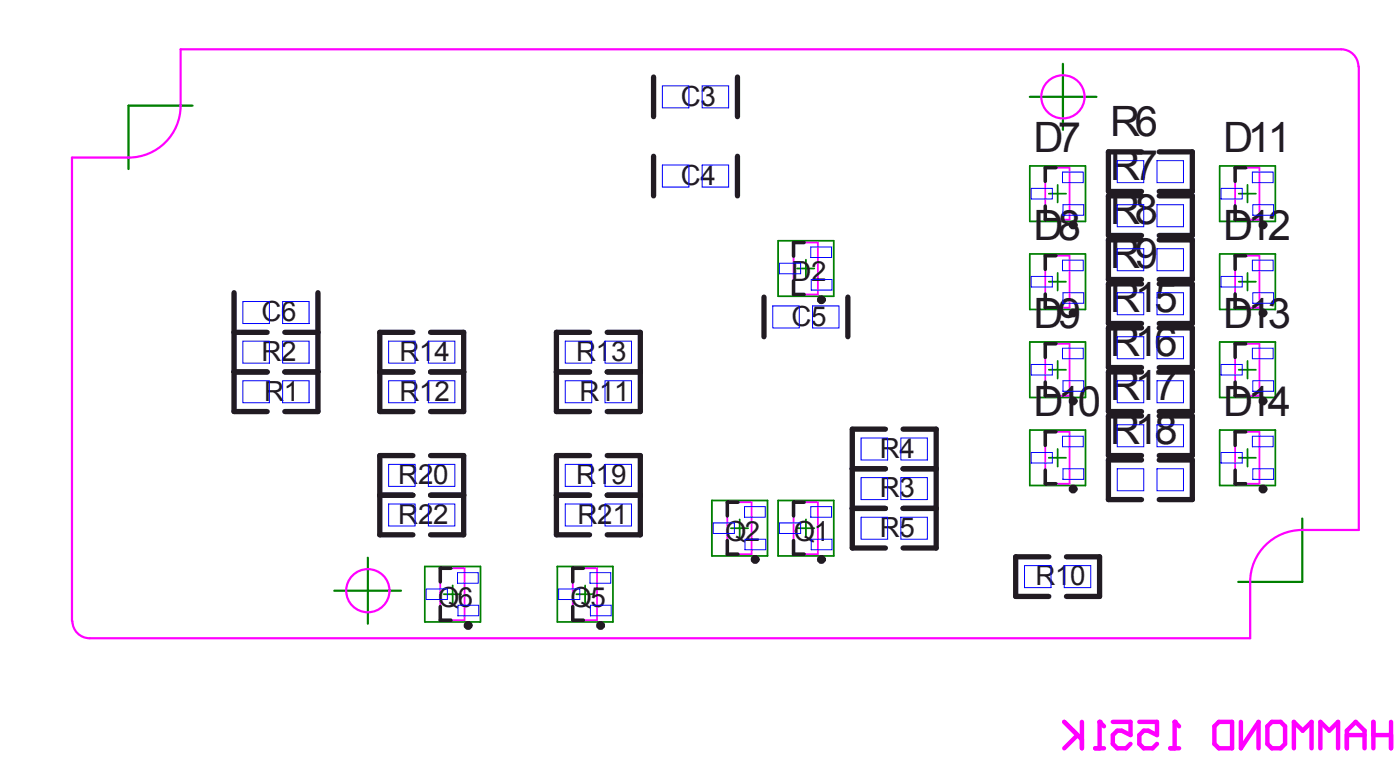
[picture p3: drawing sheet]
<svg xmlns="http://www.w3.org/2000/svg" width="80mm" height="43mm" viewBox="0 0 80 43" stroke-linecap="round" stroke-linejoin="round" font-family="sans-serif">
<g fill="none" stroke="#008000" stroke-width=".1">
<path d="M44.5 13.8h3.2v3.1h-3.2zM45.6 15.4h1M46.1 14.8v1.1M58.9 9.5h3.2v3.2h-3.2zM58.9 14.5h3.2v3.2h-3.2zM58.9 19.6h3.2v3.1h-3.2zM60 16.1h1M60 11.1h1M60.5 10.6v1M60.5 15.6v1M69.8 9.5h3.2v3.2h-3.2zM69.8 14.5h3.2v3.2h-3.2z"/>
<path d="M69.8 19.6h3.2v3.1h-3.2zM70.9 16.1h.9M70.9 11.1h.9M71.4 10.6v1M71.4 15.6v1M24.3 32.4h3.2v3.2h-3.2zM25.4 34h1M25.9 33.5v1M31.9 32.4h3.2v3.2h-3.2zM33 34h.9M33.5 33.5v1M40.7 28.6h3.2v3.2h-3.2z"/>
<path d="M41.8 30.2h1M42.3 29.7v1M44.5 28.6h3.2v3.2h-3.2zM45.6 30.2h1M46.1 29.7v1M58.9 24.6h3.2v3.2h-3.2zM60 26.2h1M60 21.1h1M60.5 20.6v1M60.5 25.7v1M69.8 24.6h3.2v3.2h-3.2zM70.9 26.2h.9"/>
<path d="M70.9 21.1h.9M71.4 20.6v1M71.4 25.7v1"/>
</g>
<g fill="none" stroke="#f0f" stroke-width=".1">
<path d="M45.4 13.9h1.4v2.9h-1.4zM59.8 19.7h1.4v2.9h-1.4zM59.8 14.6h1.4v3h-1.4zM59.8 9.6h1.4v3h-1.4zM70.7 19.7h1.3v2.9h-1.3zM70.7 14.6h1.3v3h-1.3zM70.7 9.6h1.3v3h-1.3zM25.2 32.5h1.4v3h-1.4zM32.8 32.5h1.4v3h-1.4zM41.6 28.7h1.4v3h-1.4zM45.4 28.7h1.4v3h-1.4zM59.8 24.7h1.4v3h-1.4z"/>
<path d="M70.7 24.7h1.3v3h-1.3z"/>
</g>
<path d="M11 6h-3.6v3.7M58.9 5.5h3.8M60.8 3.6v3.8M19.1 33.8h3.8M21 31.9v3.8M74.5 29.6v3.7h-3.7" fill="none" stroke="#008000" stroke-width=".13"/>
<g fill="none" stroke="#f0f" stroke-width=".13">
<path d="M77.7 3.8a.98 .98 0 0 0-1-1h-66.4v3.2a2.97 2.97 0 0 1-2.9 3h-3.3v26.5M77.7 3.8v26.5h-3.2a2.98 2.98 0 0 0-3 3v3.2h-66.4a.98 .98 0 0 1-1-1"/>
<circle cx="60.8" cy="5.5" r="1.24"/>
<circle cx="21" cy="33.8" r="1.24"/>
</g>
<g fill="none" stroke="#f0f" stroke-width=".25">
<path d="M60.9 41.3l1 1M61.6 42l-.7 .8M61.9 41.3v1.5M62.6 42.8h.5M62.9 41.3h.1M62.9 41.3v1.5M62.9 41.3l.2 .2M63.7 41.3h1v.7l-.5-.2h-.3l-.2 .2v.5l.2 .3h.5l.3-.3M65.2 41.3h1v.7l-.5-.2h-.3l-.2 .2v.5l.2 .3h.5l.3-.3M66.9 42.8h.5M67.2 41.3h.1M67.2 41.3v1.5"/>
<path d="M67.2 41.3l.2 .2M69.5 41.5l.2-.2h.8v1.5h-.8l-.2-.3zM71 41.3v1.5l1-1.5v1.5M72.5 41.5l.2-.2h.6l.2 .2v1l-.2 .3h-.6l-.2-.3zM74 42.8v-1.5l.5 .5 .5-.5v1.5M75.5 42.8v-1.5l.5 .5 .5-.5v1.5M77 42h1.1M77 42.8v-1l.5-.5 .6 .5v1M78.6 42h1M78.6 41.3v1.5M79.6 41.3v1.5"/>
</g>
<g fill="none" stroke="#211b22" stroke-width=".2">
<path d="M45.4 16.1v.7h.6M46 13.9h-.6v.7M59.8 11.8v.8h.6M59.8 16.8v.8h.6M60.4 9.6h-.6v.8M60.4 14.6h-.6v.8M60.4 19.7h-.6v.7M70.7 16.8v.8h.6M70.7 11.8v.8h.6M71.3 19.7h-.6v.7M71.3 14.6h-.6v.8M71.3 9.6h-.6v.8"/>
<path d="M25.2 34.7v.8h.6M25.8 32.5h-.6v.8M32.8 34.7v.8h.6M33.4 32.5h-.6v.8M41.6 30.9v.8h.6M42.2 28.7h-.6v.8M45.4 30.9v.8h.6M46 28.7h-.6v.8M59.8 26.9v.8h.6M59.8 21.8v.8h.6M60.4 24.7h-.6v.8M70.7 26.9v.8h.6"/>
<path d="M70.7 21.8v.8h.6M71.3 24.7h-.6v.8"/>
</g>
<g fill="none" stroke="#211b22" stroke-width=".3">
<path d="M13.4 16.7v6.8h1.9M13.4 19h1.9M16.3 19h1.9M18.2 16.7v6.8h-1.9M23.6 19h-1.9v4.5h1.9M24.6 19h1.9v4.5h-1.9M33.7 19h-1.9v4.5h1.9M34.7 19h1.9v4.5h-1.9M37.4 4.4v2.3M37.4 8.9v2.3M42.2 4.4v2.3M42.2 8.9v2.3"/>
<path d="M43.7 17v2.3M48.5 17v2.3M65.3 8.7h-1.9v2.2h1.9M65.3 11.2h-1.9v2.3h1.9M65.3 13.7h-1.9v2.3h1.9M65.3 16.2h-1.9v2.3h1.9M65.3 18.7h-1.9v2.3h1.9M66.3 8.7h1.9v2.2h-1.9M66.3 11.2h1.9v2.3h-1.9M66.3 13.7h1.9v2.3h-1.9M66.3 16.2h1.9v2.3h-1.9M66.3 18.7h1.9v2.3h-1.9"/>
<path d="M13.4 21.3h1.9M16.3 21.3h1.9M21.7 28.3h1.9M21.7 21.3h1.9M23.6 26h-1.9v4.6h1.9M24.6 26h1.9v4.6h-1.9M24.6 28.3h1.9M24.6 21.3h1.9M31.8 28.3h1.9M31.8 21.3h1.9M33.7 26h-1.9v4.6h1.9M34.7 26h1.9v4.6h-1.9"/>
<path d="M34.7 28.3h1.9M34.7 21.3h1.9M48.8 29.1h1.8M48.8 26.8h1.8M50.6 24.5h-1.8v6.8h1.8M51.7 24.5h1.9v6.8h-1.9M51.7 29.1h1.9M51.7 26.8h1.9M60 31.8h-1.9v2.3h1.9M61 31.8h1.9v2.3h-1.9M65.3 21.3h-1.9v2.2h1.9M65.3 23.8h-1.9v2.2h1.9"/>
<path d="M65.3 26.3h-1.9v2.3h1.9M66.3 21.3h1.9v2.2h-1.9M66.3 23.8h1.9v2.2h-1.9M66.3 26.3h1.9v2.3h-1.9"/>
</g>
<g fill="none" stroke="#211b22" stroke-width=".25">
<circle cx="47" cy="17.1" r=".13"/>
<circle cx="61.4" cy="12.9" r=".13"/>
<circle cx="61.4" cy="17.9" r=".13"/>
<circle cx="72.2" cy="12.9" r=".13"/>
<circle cx="72.2" cy="17.9" r=".13"/>
<circle cx="26.8" cy="35.8" r=".13"/>
<circle cx="34.4" cy="35.8" r=".13"/>
<circle cx="43.2" cy="32" r=".13"/>
<circle cx="47" cy="32" r=".13"/>
<circle cx="61.4" cy="28" r=".13"/>
<circle cx="61.4" cy="22.9" r=".13"/>
<circle cx="72.2" cy="28" r=".13"/>
<circle cx="72.2" cy="22.9" r=".13"/>
</g>
<g fill="none" stroke="#00f" stroke-width=".06">
<path d="M13.9 19.5h1.5v1.3h-1.5zM13.9 17.2h1.5v1.3h-1.5zM16.2 19.5h1.5v1.3h-1.5zM16.2 17.2h1.5v1.3h-1.5zM22.2 19.5h1.5v1.3h-1.5zM24.5 19.5h1.5v1.3h-1.5zM32.3 19.5h1.5v1.3h-1.5zM34.6 19.5h1.5v1.3h-1.5zM37.9 9.4h1.5v1.3h-1.5zM37.9 4.9h1.5v1.3h-1.5zM40.2 9.4h1.5v1.3h-1.5zM40.2 4.9h1.5v1.3h-1.5z"/>
<path d="M44.2 17.5h1.5v1.2h-1.5zM44.6 15h1.2v.7h-1.2zM46.4 14.1h1.2v.6h-1.2zM46.4 16h1.2v.6h-1.2zM46.5 17.5h1.5v1.2h-1.5zM59 15.8h1.2v.6h-1.2zM59 10.8h1.2v.6h-1.2zM60.8 19.9h1.2v.6h-1.2zM60.8 9.8h1.2v.6h-1.2zM60.8 14.9h1.2v.6h-1.2zM60.8 11.7h1.2v.6h-1.2zM60.8 16.7h1.2v.6h-1.2z"/>
<path d="M63.9 11.7h1.5v1.3h-1.5zM63.9 14.2h1.5v1.3h-1.5zM63.9 16.7h1.5v1.3h-1.5zM63.9 9.2h1.5v1.2h-1.5zM63.9 19.3h1.5v1.2h-1.5zM66.2 11.7h1.5v1.3h-1.5zM66.2 14.2h1.5v1.3h-1.5zM66.2 16.7h1.5v1.3h-1.5zM66.2 9.2h1.5v1.2h-1.5zM66.2 19.3h1.5v1.2h-1.5zM69.8 15.8h1.3v.6h-1.3zM69.8 10.8h1.3v.6h-1.3z"/>
<path d="M71.6 19.9h1.2v.6h-1.2zM71.6 9.8h1.2v.6h-1.2zM71.6 14.9h1.2v.6h-1.2zM71.7 11.7h1.1v.6h-1.1zM71.7 16.7h1.1v.6h-1.1zM13.9 21.8h1.5v1.2h-1.5zM16.2 21.8h1.5v1.2h-1.5zM22.2 21.8h1.5v1.2h-1.5zM22.2 28.8h1.5v1.3h-1.5zM22.2 26.5h1.5v1.3h-1.5zM24.4 33.7h1.2v.6h-1.2zM24.5 21.8h1.5v1.2h-1.5z"/>
<path d="M24.5 28.8h1.5v1.3h-1.5zM24.5 26.5h1.5v1.3h-1.5zM26.2 32.7h1.2v.6h-1.2zM26.2 34.6h1.2v.6h-1.2zM32 33.7h1.2v.6h-1.2zM32.3 21.8h1.5v1.2h-1.5zM32.3 28.8h1.5v1.3h-1.5zM32.3 26.5h1.5v1.3h-1.5zM33.7 32.7h1.2v.6h-1.2zM33.8 34.6h1.2v.6h-1.2zM34.6 21.8h1.5v1.2h-1.5zM34.6 28.8h1.5v1.3h-1.5z"/>
<path d="M34.6 26.5h1.5v1.3h-1.5zM40.8 29.9h1.2v.6h-1.2zM42.6 29h1.2v.6h-1.2zM42.6 30.8h1.2v.6h-1.2zM44.6 29.9h1.2v.6h-1.2zM46.4 29h1.2v.6h-1.2zM46.4 30.8h1.2v.6h-1.2zM49.3 29.6h1.5v1.2h-1.5zM49.3 25h1.5v1.3h-1.5zM49.3 27.3h1.5v1.3h-1.5zM51.5 29.6h1.5v1.2h-1.5zM51.5 25h1.5v1.3h-1.5z"/>
<path d="M51.5 27.3h1.5v1.3h-1.5zM58.6 32.3h1.5v1.3h-1.5zM59 25.9h1.2v.6h-1.2zM59 20.8h1.2v.6h-1.2zM60.8 24.9h1.2v.6h-1.2zM60.8 21.8h1.2v.6h-1.2zM60.8 26.8h1.2v.6h-1.2zM60.9 32.3h1.5v1.3h-1.5zM63.9 21.8h1.5v1.2h-1.5zM63.9 24.3h1.5v1.2h-1.5zM63.9 26.8h1.5v1.3h-1.5zM66.2 21.8h1.5v1.2h-1.5z"/>
<path d="M66.2 24.3h1.5v1.2h-1.5zM66.2 26.8h1.5v1.3h-1.5zM69.8 25.9h1.3v.6h-1.3zM69.8 20.8h1.3v.6h-1.3zM71.6 24.9h1.2v.6h-1.2zM71.7 21.8h1.1v.6h-1.1zM71.7 26.8h1.1v.6h-1.1z"/>
</g>
<g font-size="2.4" fill="#211b22">
<text x="59.1" y="8.7">D7</text>
<text x="63.5" y="10.3">R7</text>
<text x="63.5" y="7.8">R6</text>
<text x="70" y="8.7">D11</text>
<text x="59.1" y="13.7">D8</text>
<text x="63.5" y="17.8">R15</text>
<text x="63.5" y="15.3">R9</text>
<text x="63.5" y="12.8">R8</text>
<text x="70" y="13.7">D12</text>
<text x="59.1" y="23.8">D10</text>
<text x="59.1" y="18.7">D9</text>
<text x="63.5" y="22.9">R17</text>
<text x="63.5" y="20.4">R16</text>
<text x="70" y="23.8">D14</text>
<text x="70" y="18.7">D13</text>
<text x="63.5" y="25.4">R18</text>
</g>
<g font-size="1.6" fill="#211b22">
<text x="39" y="10.6">C4</text>
<text x="39" y="6">C3</text>
<text x="45.3" y="16.1">D2</text>
<text x="15" y="20.6">R2</text>
<text x="15" y="18.4">C6</text>
<text x="15.1" y="22.9">R1</text>
<text x="22.9" y="22.9">R12</text>
<text x="22.9" y="20.6">R14</text>
<text x="33" y="20.6">R13</text>
<text x="33.1" y="22.9">R11</text>
<text x="45.3" y="18.6">C5</text>
<text x="22.8" y="29.9">R22</text>
<text x="22.8" y="27.7">R20</text>
<text x="33" y="27.7">R19</text>
<text x="33" y="29.9">R21</text>
<text x="50.3" y="26.2">R4</text>
<text x="50.3" y="28.4">R3</text>
<text x="25.1" y="34.7">Q6</text>
<text x="32.6" y="34.7">Q5</text>
<text x="41.5" y="30.9">Q2</text>
<text x="45.4" y="30.9">Q1</text>
<text x="50.3" y="30.7">R5</text>
<text x="59.2" y="33.5">R10</text>
</g>
</svg>
